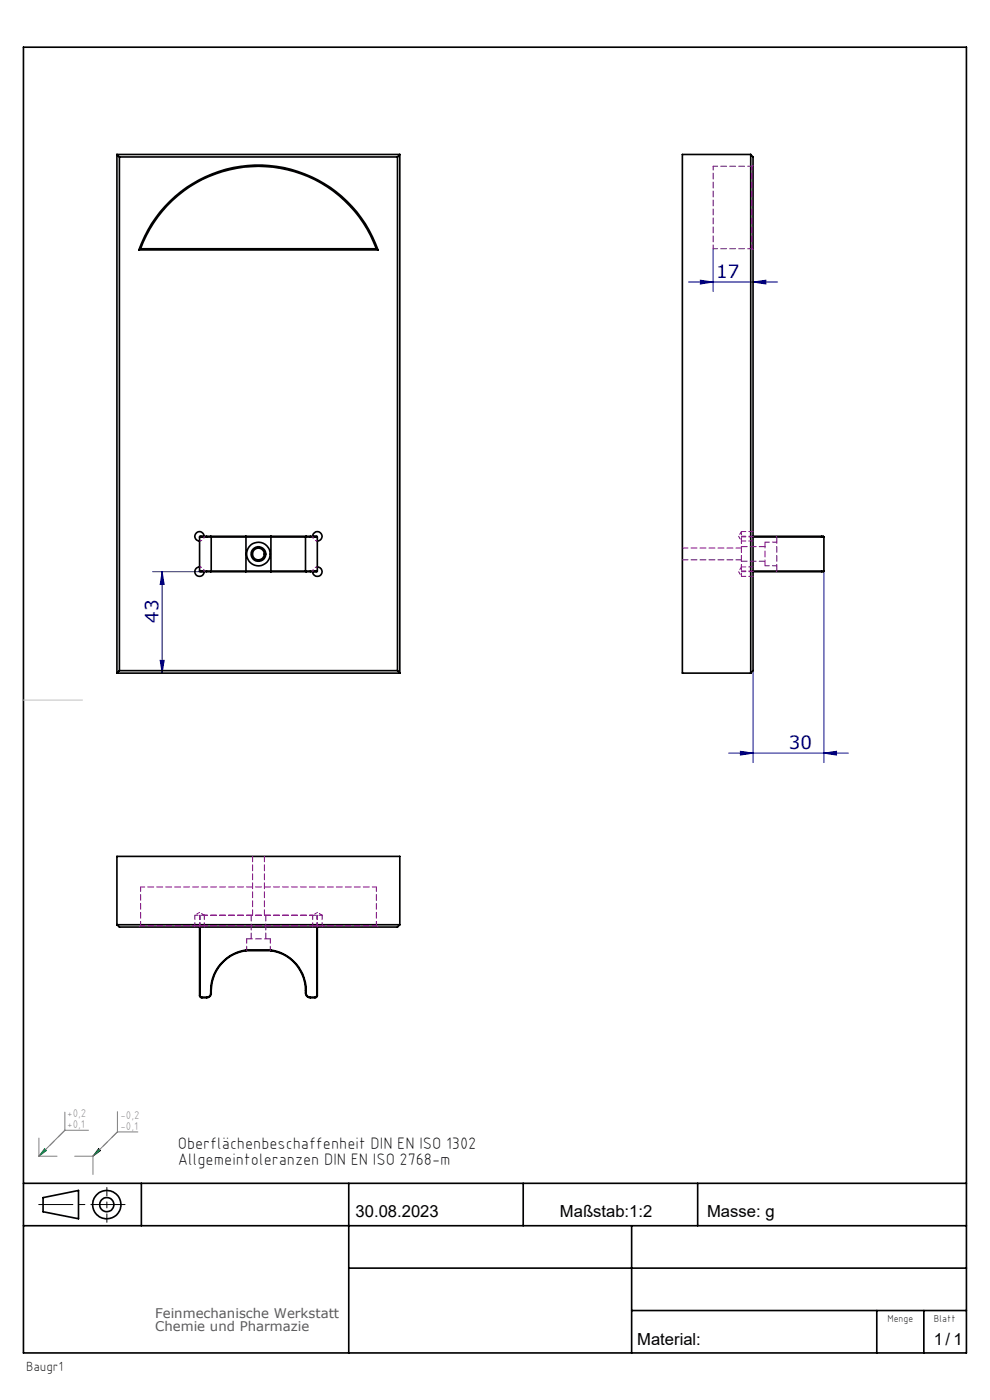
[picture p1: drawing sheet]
<svg xmlns="http://www.w3.org/2000/svg" width="210mm" height="297mm" viewBox="0 0 210 297" stroke-linecap="round" stroke-linejoin="round" font-family="sans-serif">
<g fill="none" stroke="#000" stroke-width=".35">
<path d="M5 10h200v277h-200zM5 251h200M9.1 254.1l7.6-1.5v5.9l-7.6-1.4zM30 251v9M74 251v36M111 251v9M148 251v9M5 260h200M74 269h131M134 260v27M134 278h71M186 278v9"/>
<path d="M196 278v9"/>
<circle cx="22.6" cy="255.6" r="3"/>
<circle cx="22.7" cy="255.6" r="1.51"/>
</g>
<path d="M8.2 255.5h18.3" fill="none" stroke="#000" stroke-width=".21" stroke-dasharray="15.2 1.3 1.3 1.3" stroke-dashoffset="8"/>
<path d="M22.7 251.9v7.4" fill="none" stroke="#000" stroke-width=".21" stroke-dasharray="15.2 1.3 1.3 1.3" stroke-dashoffset="13.5"/>
<path d="M20.9 243.7l.4 .4-1.6 1.2z" fill="none" stroke="#000" stroke-width=".21"/>
<path d="M9.5 243.7l.3 .4-1.5 1.2z" fill="none" stroke="#008040" stroke-width=".21"/>
<path d="M19.7 245.3l5.2-5.2" fill="none" stroke="#808080" stroke-width=".21" stroke-dasharray="15.2 1.3 1.3 1.3" stroke-dashoffset="13.5"/>
<path d="M8.3 245.3l5.5-5.5" fill="none" stroke="#808080" stroke-width=".21" stroke-dasharray="15.2 1.3 1.3 1.3" stroke-dashoffset="13.3"/>
<path d="M13.8 239.8l-5.5 5.5M13.8 235.9v3.9M13.8 239.8h5M24.9 235.8v4.3M8.3 241.4v3.9M8.3 245.3h3.8M15.8 245.3h3.9M19.7 245.3v3.9M24.9 240.1l-5.2 5.2M24.9 240.1h4.3" fill="none" stroke="#808080" stroke-width=".21"/>
<path d="M5 148.5h12.5" fill="none" stroke="#c0c0c0" stroke-width=".21"/>
<path d="M8.3 245.3l1.5-1.2-.1-.2zM9.5 243.7l-1.2 1.6 1.4-1.4zM19.7 245.3l1.6-1.2-.2-.2zM20.9 243.7l-1.2 1.6 1.4-1.4z" fill-rule="evenodd" fill="#008040"/>
<g fill="none" stroke="#000080" stroke-width=".21">
<path d="M146 59.8h19M148.6 59.4l2.7 .4-2.7 .5zM151.3 52.8v9M159.7 59.8l2.8-.4v.9zM32.4 121.3h10M34.4 121.3l.4 2.7h-.8zM34.4 121.3v21.5M174.8 121.2v40.6M34 140.1h.8l-.4 2.7zM154.6 159.8h25.4M157.1 159.4l2.6 .4-2.6 .4zM159.7 142.3v19.5"/>
<path d="M174.8 159.8l2.6-.4v.8z"/>
</g>
<g fill="#000080">
<path d="M174.8 159.8l2.6-.4v.8zM157.1 159.4l2.6 .4-2.6 .4z"/>
<path d="M148.6 59.4l2.7 .4-2.7 .5zM159.7 59.8l2.8-.4v.9z"/>
<path d="M34.4 121.3l.4 2.7h-.8zM34 140.1h.8l-.4 2.7z"/>
</g>
<g fill="none" stroke="#000" stroke-width=".35">
<path d="M24.8 32.8h60M24.8 32.8l.5 .5M24.8 32.8v110M25.3 33.3v109M25.3 33.3h59M84.3 33.3v109M84.8 32.8v110M84.8 32.8l-.5 .5M159.2 32.8h-14.5v110h14.5M159.2 32.8v110M159.2 32.8l.5 .5v109l-.5 .5M29.5 53a26.9 26.9 0 0 1 25.3-18 26.9 26.9 0 0 1 25.4 18"/>
<path d="M29.5 53h50.7M29.8 52.8a26.6 26.6 0 0 1 25-17.5 26.6 26.6 0 0 1 25 17.5M29.8 52.8h50M29.8 52.8l-.3 .2M79.8 52.8l.4 .2M42.3 113.9h2.5M42.3 113.9v7.3M43.3 113.8a1 1 0 0 0-1-1 1 1 0 0 0-1 1 1 1 0 0 0 1 1M44.7 113.8h-2.3l-.1 .1M44.7 113.8h7.4M44.7 113.8l.1 .1M44.8 113.9h7.4"/>
<path d="M44.8 113.9v7.3M52.1 113.8h5.4M52.1 113.8l.1 .1M52.2 113.9h12.6M52.2 113.9v7.3M57.5 113.8h7.4M57.5 113.8v7.5M64.8 113.9h2.5M64.8 113.9v7.3M64.9 113.8h2.3l.1 .1M64.9 113.8l-.1 .1M66.3 113.8a1 1 0 0 1 1-1 1 1 0 0 1 1 1 1 1 0 0 1-1 1"/>
<path d="M67.3 113.9v7.3M159.7 113.9h15.1M159.7 113.8h14.9l.2 .1M174.8 113.9v7.3M42.3 121.2h2.5M42.3 121.2l2.4 .1M42.3 120.3a1 1 0 0 0-1 1 1 1 0 0 0 1 1 1 1 0 0 0 1-1M44.7 121.3h7.4M44.8 121.2h7.4M44.8 121.2l-.1 .1M52.1 121.3h5.4M52.2 121.2h12.6"/>
<path d="M52.2 121.2l-.1 .1M57.5 121.3h7.4M64.8 121.2h2.5M64.8 121.2l.1 .1M67.3 121.2l-2.4 .1M67.3 120.3a1 1 0 0 1 1 1 1 1 0 0 1-1 1 1 1 0 0 1-1-1M159.7 121.2h15.1M174.8 121.2l-15.1 .1M24.8 142.8h60M25.3 142.3h59M25.3 142.3l-.5 .5M84.3 142.3l.5 .5"/>
<path d="M24.8 196.2v-14.5h60v14.5M24.8 196.2h60M24.8 196.2l.5 .5h59l.5-.5M42.3 196.7v14.6l.4 .4h1.1a1.1 1.1 0 0 0 1-1.6 8.6 8.6 0 0 1 7.4-8.4M42.4 196.7v14.5l.4 .4h1a.85 .85 0 0 0 .9-.9 8.7 8.7 0 0 1 7.4-9.2M67.2 196.7v14.5l-.3 .4h-1.1a.85 .85 0 0 1-.9-.9 8.7 8.7 0 0 0-7.4-9.2M67.3 196.7v14.6l-.4 .4h-1.1a1.13 1.13 0 0 1-1-1.6 8.5 8.5 0 0 0-7.3-8.4M52.1 201.5h5.4M52.1 201.5l.1 .2M52.2 201.7h5.3M57.5 201.5v.2"/>
<circle cx="54.8" cy="117.5" r="1.26"/>
<circle cx="54.8" cy="117.5" r="2.51"/>
<circle cx="54.8" cy="117.5" r="1.55"/>
</g>
<path d="M42.3 114.8a1 1 0 0 0 1-1M66.3 113.8a1 1 0 0 0 1 1M43.3 121.3a1 1 0 0 0-1-1M67.3 120.3a1 1 0 0 0-1 1" fill="none" stroke="#800080" stroke-width=".21" stroke-dasharray="1.3 .6" stroke-dashoffset=".8"/>
<g fill="none" stroke="#800080" stroke-width=".21" stroke-dasharray="1.3 .6" stroke-dashoffset=".3">
<path d="M159.5 35.3h-8.2M151.3 52.8h8.2M157.3 113.8h2.5M157.3 114.8h2.5M159.8 113.9h-2.5M159.8 112.8h-2.5M164.8 115h-2.5M157.3 121.1h2.5M157.3 122.3h2.5M159.8 121.3h-2.5M159.8 120.3h-2.5M162.3 120h2.5"/>
<path d="M29.8 188.2v8.2M41.3 194.2v2.5M42.3 196.7v-2.5M42.5 194.2v2.5M43.3 196.7v-2.5M52.3 199.2v2.5M66.3 194.2v2.5M67.2 196.7v-2.5M67.3 194.2v2.5M68.3 196.7v-2.5M79.8 188.2v8.2M57.3 201.7v-2.5"/>
</g>
<path d="M157.3 114.8v5.5M157.3 120.3v-5.5" fill="none" stroke="#800080" stroke-width=".21" stroke-dasharray="1.3 .6" stroke-dashoffset=".7"/>
<path d="M159.8 35l-.3 .3M159.5 52.8l.3 .2M157.3 119.1h5M162.3 115v5M162.3 116h-5M164.8 113.9l-.2-.1M164.8 121.1l-.2 .2M29.8 196.4l-.3 .3M53.3 194.2v5M56.4 199.2v-5M57.3 199.2h-5M80.2 196.7l-.4-.3" fill="none" stroke="#800080" stroke-width=".21" stroke-dasharray="1.3 .6"/>
<path d="M164.8 121.1v-7.2" fill="none" stroke="#800080" stroke-width=".21" stroke-dasharray="1.3 .6" stroke-dashoffset="-.1"/>
<path d="M151.3 35.3v17.5M159.5 35.3v17.5" fill="none" stroke="#800080" stroke-width=".21" stroke-dasharray="1.3 .6" stroke-dashoffset=".5"/>
<g fill="none" stroke="#800080" stroke-width=".21" stroke-dasharray="1.3 .6" stroke-dashoffset=".6">
<path d="M156.7 113.8l.6 1M157.3 112.8v2M157.3 112.8l-.6 1M156.7 121.3l.6 1M157.3 120.3v2M157.3 120.3l-.6 1M42.3 193.6l-1 .6M43.3 194.2h23M43.3 194.2h-2M43.3 194.2l-1-.6M66.3 194.2h-23M67.3 193.6l-1 .6"/>
<path d="M68.3 194.2h-2M68.3 194.2l-1-.6"/>
</g>
<path d="M144.8 118.8h12.5M157.3 116.3h-12.5M53.6 181.7v12.5M56.1 194.2v-12.5" fill="none" stroke="#800080" stroke-width=".21" stroke-dasharray="1.3 .6" stroke-dashoffset=".1"/>
<path d="M79.8 188.2h-50M79.8 196.4h-50" fill="none" stroke="#800080" stroke-width=".21" stroke-dasharray="1.3 .6" stroke-dashoffset=".4"/>
<g font-size="3.9" fill="#000080">
<text x="151.9" y="59">17</text>
<text x="33.6" y="132.1" transform="rotate(-90 33.6 132.1)">43</text>
<text x="167.3" y="158.9">30</text>
</g>
<g font-size="3.5">
<text x="37.7" y="243.7">Oberflächenbeschaffenheit DIN EN ISO 1302</text>
<text x="37.7" y="247.2">Allgemeintoleranzen DIN EN ISO 2768-m</text>
<text x="75.4" y="258.2">30.08.2023</text>
<text x="118.8" y="258.2">Maßstab:1:2</text>
<text x="150" y="258.2">Masse: g</text>
<text x="135.2" y="285.2">Material:</text>
<text x="198.1" y="285.2">1/ 1</text>
</g>
<g font-size="2.8" fill="#5b5b5b">
<text x="32.9" y="279.5">Feinmechanische Werkstatt</text>
<text x="32.9" y="282.4">Chemie und Pharmazie</text>
</g>
<text font-size="2.8" x="5.5" y="290.8">Baugr1</text>
<g font-size="2.4" fill="#808080">
<text x="14.3" y="236.9">+0,2</text>
<text x="14.3" y="239.3">+0,1</text>
<text x="25.6" y="237.3">-0,2</text>
<text x="25.6" y="239.7">-0,1</text>
</g>
<g font-size="2.1">
<text x="188.2" y="280.5">Menge</text>
<text x="198.1" y="280.5">Blatt</text>
</g>
</svg>
